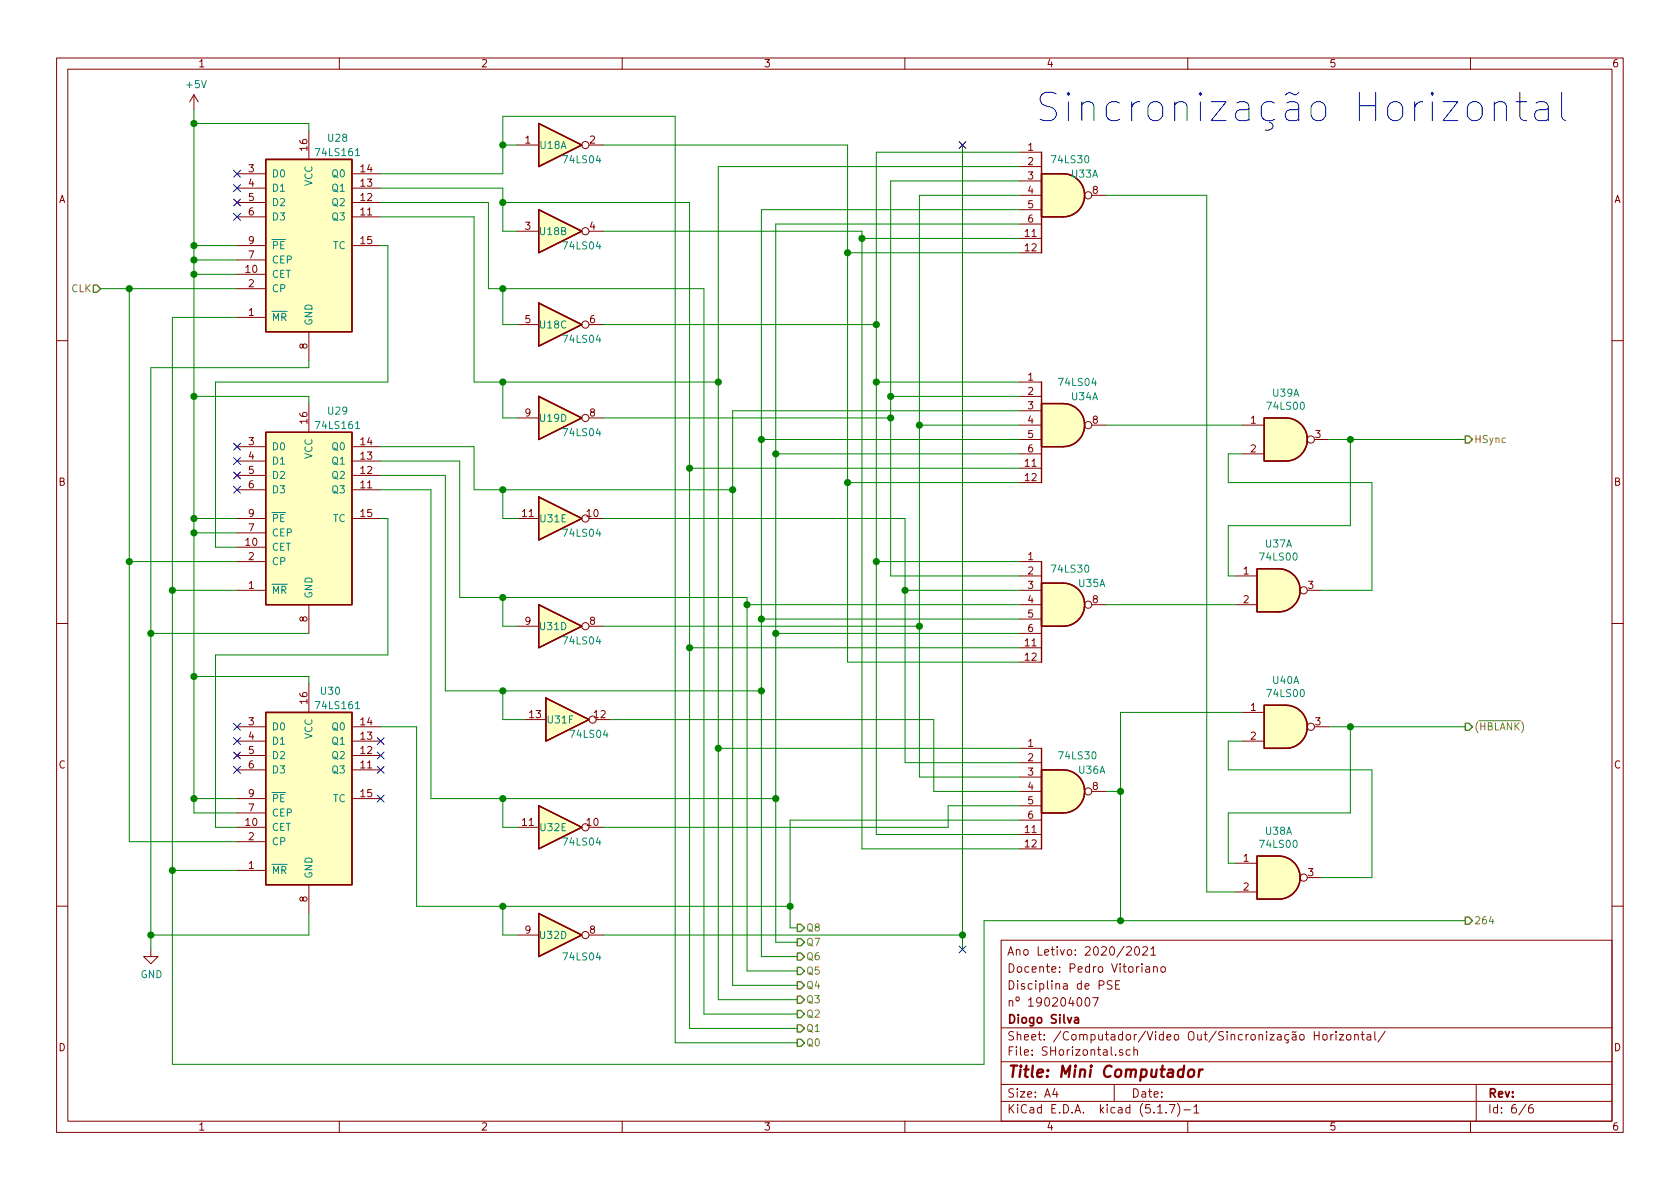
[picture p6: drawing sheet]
EESchema Schematic File Version 4
EELAYER 30 0
EELAYER END
$Descr A4 11693 8268
encoding utf-8
Sheet 6 6
Title "Mini Computador"
Date ""
Rev ""
Comp "Diogo Silva"
Comment1 "nº 190204007"
Comment2 "Disciplina de PSE"
Comment3 "Docente: Pedro Vitoriano"
Comment4 "Ano Letivo: 2020/2021"
$EndDescr
$Comp
L 74xx:74LS161 U?
U 1 1
P 2150 3600
AR Path="/6065999F/6069B7A9" Ref="U?"  Part="1" 
AR Path="/60CED94A/60CFF560/6069B7A9" Ref="U?"  Part="1" 
AR Path="/6024930F/6027F432/60CFF560/6069B7A9" Ref="U29"  Part="1" 
F 0 "U29" H 2350 4350 50  0000 C CNN
F 1 "74LS161" H 2350 4250 50  0000 C CNN
F 2 "Package_SO:HTSSOP-16-1EP_4.4x5mm_P0.65mm_EP3.4x5mm" H 2150 3600 50  0001 C CNN
F 3 "http://www.ti.com/lit/gpn/sn74LS161" H 2150 3600 50  0001 C CNN
	1    2150 3600
	1    0    0    -1  
$EndComp
$Comp
L 74xx:74LS161 U?
U 1 1
P 2150 5550
AR Path="/6065999F/6069B7AF" Ref="U?"  Part="1" 
AR Path="/60CED94A/60CFF560/6069B7AF" Ref="U?"  Part="1" 
AR Path="/6024930F/6027F432/60CFF560/6069B7AF" Ref="U30"  Part="1" 
F 0 "U30" H 2300 6300 50  0000 C CNN
F 1 "74LS161" H 2350 6200 50  0000 C CNN
F 2 "Package_SO:HTSSOP-16-1EP_4.4x5mm_P0.65mm_EP3.4x5mm" H 2150 5550 50  0001 C CNN
F 3 "http://www.ti.com/lit/gpn/sn74LS161" H 2150 5550 50  0001 C CNN
	1    2150 5550
	1    0    0    -1  
$EndComp
$Comp
L 74xx:74LS04 U?
U 1 1
P 3900 1000
AR Path="/6065999F/6069B7B5" Ref="U?"  Part="1" 
AR Path="/60CED94A/60CFF560/6069B7B5" Ref="U?"  Part="1" 
AR Path="/6024930F/6027F432/60CFF560/6069B7B5" Ref="U18"  Part="1" 
F 0 "U18" H 3850 1000 50  0000 C CNN
F 1 "74LS04" H 4050 900 50  0000 C CNN
F 2 "Package_SO:SOIC-14_3.9x8.7mm_P1.27mm" H 3900 1000 50  0001 C CNN
F 3 "http://www.ti.com/lit/gpn/sn74LS04" H 3900 1000 50  0001 C CNN
	1    3900 1000
	1    0    0    -1  
$EndComp
$Comp
L 74xx:74LS04 U?
U 2 1
P 3900 1600
AR Path="/6065999F/6069B7BB" Ref="U?"  Part="2" 
AR Path="/60CED94A/60CFF560/6069B7BB" Ref="U?"  Part="2" 
AR Path="/6024930F/6027F432/60CFF560/6069B7BB" Ref="U18"  Part="2" 
F 0 "U18" H 3850 1600 50  0000 C CNN
F 1 "74LS04" H 4050 1500 50  0000 C CNN
F 2 "Package_SO:SOIC-14_3.9x8.7mm_P1.27mm" H 3900 1600 50  0001 C CNN
F 3 "http://www.ti.com/lit/gpn/sn74LS04" H 3900 1600 50  0001 C CNN
	2    3900 1600
	1    0    0    -1  
$EndComp
$Comp
L 74xx:74LS04 U?
U 3 1
P 3900 2250
AR Path="/6065999F/6069B7C1" Ref="U?"  Part="3" 
AR Path="/60CED94A/60CFF560/6069B7C1" Ref="U?"  Part="3" 
AR Path="/6024930F/6027F432/60CFF560/6069B7C1" Ref="U18"  Part="3" 
F 0 "U18" H 3850 2250 50  0000 C CNN
F 1 "74LS04" H 4050 2150 50  0000 C CNN
F 2 "Package_SO:SOIC-14_3.9x8.7mm_P1.27mm" H 3900 2250 50  0001 C CNN
F 3 "http://www.ti.com/lit/gpn/sn74LS04" H 3900 2250 50  0001 C CNN
	3    3900 2250
	1    0    0    -1  
$EndComp
$Comp
L 74xx:74LS04 U?
U 4 1
P 3900 2900
AR Path="/6065999F/6069B7C7" Ref="U?"  Part="4" 
AR Path="/60CED94A/60CFF560/6069B7C7" Ref="U?"  Part="4" 
AR Path="/6024930F/6027F432/60CFF560/6069B7C7" Ref="U19"  Part="4" 
F 0 "U19" H 3850 2900 50  0000 C CNN
F 1 "74LS04" H 4050 2800 50  0000 C CNN
F 2 "Package_SO:SOIC-14_3.9x8.7mm_P1.27mm" H 3900 2900 50  0001 C CNN
F 3 "http://www.ti.com/lit/gpn/sn74LS04" H 3900 2900 50  0001 C CNN
	4    3900 2900
	1    0    0    -1  
$EndComp
$Comp
L 74xx:74LS04 U?
U 5 1
P 3900 3600
AR Path="/6065999F/6069B7CD" Ref="U?"  Part="5" 
AR Path="/60CED94A/60CFF560/6069B7CD" Ref="U?"  Part="5" 
AR Path="/6024930F/6027F432/60CFF560/6069B7CD" Ref="U31"  Part="5" 
F 0 "U31" H 3850 3600 50  0000 C CNN
F 1 "74LS04" H 4050 3500 50  0000 C CNN
F 2 "Package_SO:SOIC-14_3.9x8.7mm_P1.27mm" H 3900 3600 50  0001 C CNN
F 3 "http://www.ti.com/lit/gpn/sn74LS04" H 3900 3600 50  0001 C CNN
	5    3900 3600
	1    0    0    -1  
$EndComp
$Comp
L 74xx:74LS04 U?
U 4 1
P 3900 4350
AR Path="/6065999F/6069B7D3" Ref="U?"  Part="4" 
AR Path="/60CED94A/60CFF560/6069B7D3" Ref="U?"  Part="4" 
AR Path="/6024930F/6027F432/60CFF560/6069B7D3" Ref="U31"  Part="4" 
F 0 "U31" H 3850 4350 50  0000 C CNN
F 1 "74LS04" H 4050 4250 50  0000 C CNN
F 2 "Package_SO:SOIC-14_3.9x8.7mm_P1.27mm" H 3900 4350 50  0001 C CNN
F 3 "http://www.ti.com/lit/gpn/sn74LS04" H 3900 4350 50  0001 C CNN
	4    3900 4350
	1    0    0    -1  
$EndComp
$Comp
L 74xx:74LS04 U?
U 5 1
P 3900 5750
AR Path="/6065999F/6069B7DF" Ref="U?"  Part="5" 
AR Path="/60CED94A/60CFF560/6069B7DF" Ref="U?"  Part="5" 
AR Path="/6024930F/6027F432/60CFF560/6069B7DF" Ref="U32"  Part="5" 
F 0 "U32" H 3850 5750 50  0000 C CNN
F 1 "74LS04" H 4050 5650 50  0000 C CNN
F 2 "Package_SO:SOIC-14_3.9x8.7mm_P1.27mm" H 3900 5750 50  0001 C CNN
F 3 "http://www.ti.com/lit/gpn/sn74LS04" H 3900 5750 50  0001 C CNN
	5    3900 5750
	1    0    0    -1  
$EndComp
$Comp
L 74xx:74LS04 U?
U 4 1
P 3900 6500
AR Path="/6065999F/6069B7E5" Ref="U?"  Part="4" 
AR Path="/60CED94A/60CFF560/6069B7E5" Ref="U?"  Part="4" 
AR Path="/6024930F/6027F432/60CFF560/6069B7E5" Ref="U32"  Part="4" 
F 0 "U32" H 3850 6500 50  0000 C CNN
F 1 "74LS04" H 4050 6350 50  0000 C CNN
F 2 "Package_SO:SOIC-14_3.9x8.7mm_P1.27mm" H 3900 6500 50  0001 C CNN
F 3 "http://www.ti.com/lit/gpn/sn74LS04" H 3900 6500 50  0001 C CNN
	4    3900 6500
	1    0    0    -1  
$EndComp
$Comp
L 74xx:74LS30 U?
U 1 1
P 7400 1350
AR Path="/6065999F/6069B7EB" Ref="U?"  Part="1" 
AR Path="/60CED94A/60CFF560/6069B7EB" Ref="U?"  Part="1" 
AR Path="/6024930F/6027F432/60CFF560/6069B7EB" Ref="U33"  Part="1" 
F 0 "U33" H 7550 1500 50  0000 C CNN
F 1 "74LS30" H 7450 1600 50  0000 C CNN
F 2 "Package_SO:SOIC-14_3.9x8.7mm_P1.27mm" H 7400 1350 50  0001 C CNN
F 3 "http://www.ti.com/lit/gpn/sn74LS30" H 7400 1350 50  0001 C CNN
	1    7400 1350
	1    0    0    -1  
$EndComp
$Comp
L 74xx:74LS30 U?
U 1 1
P 7400 2950
AR Path="/6065999F/6069B7F1" Ref="U?"  Part="1" 
AR Path="/60CED94A/60CFF560/6069B7F1" Ref="U?"  Part="1" 
AR Path="/6024930F/6027F432/60CFF560/6069B7F1" Ref="U34"  Part="1" 
F 0 "U34" H 7550 3150 50  0000 C CNN
F 1 "74LS04" H 7500 3250 50  0000 C CNN
F 2 "Package_SO:SOIC-14_3.9x8.7mm_P1.27mm" H 7400 2950 50  0001 C CNN
F 3 "http://www.ti.com/lit/gpn/sn74LS04" H 7400 2950 50  0001 C CNN
	1    7400 2950
	1    0    0    -1  
$EndComp
$Comp
L 74xx:74LS30 U?
U 1 1
P 7400 4200
AR Path="/6065999F/6069B7F7" Ref="U?"  Part="1" 
AR Path="/60CED94A/60CFF560/6069B7F7" Ref="U?"  Part="1" 
AR Path="/6024930F/6027F432/60CFF560/6069B7F7" Ref="U35"  Part="1" 
F 0 "U35" H 7600 4350 50  0000 C CNN
F 1 "74LS30" H 7450 4450 50  0000 C CNN
F 2 "Package_SO:SOIC-14_3.9x8.7mm_P1.27mm" H 7400 4200 50  0001 C CNN
F 3 "http://www.ti.com/lit/gpn/sn74LS30" H 7400 4200 50  0001 C CNN
	1    7400 4200
	1    0    0    -1  
$EndComp
$Comp
L 74xx:74LS30 U?
U 1 1
P 7400 5500
AR Path="/6065999F/6069B7FD" Ref="U?"  Part="1" 
AR Path="/60CED94A/60CFF560/6069B7FD" Ref="U?"  Part="1" 
AR Path="/6024930F/6027F432/60CFF560/6069B7FD" Ref="U36"  Part="1" 
F 0 "U36" H 7600 5650 50  0000 C CNN
F 1 "74LS30" H 7500 5750 50  0000 C CNN
F 2 "Package_SO:SOIC-14_3.9x8.7mm_P1.27mm" H 7400 5500 50  0001 C CNN
F 3 "http://www.ti.com/lit/gpn/sn74LS30" H 7400 5500 50  0001 C CNN
	1    7400 5500
	1    0    0    -1  
$EndComp
$Comp
L 74xx:74LS00 U?
U 1 1
P 8950 3050
AR Path="/6065999F/6069B803" Ref="U?"  Part="1" 
AR Path="/60CED94A/60CFF560/6069B803" Ref="U?"  Part="1" 
AR Path="/6024930F/6027F432/60CFF560/6069B803" Ref="U39"  Part="1" 
F 0 "U39" H 8950 3375 50  0000 C CNN
F 1 "74LS00" H 8950 3284 50  0000 C CNN
F 2 "Package_SO:SOIC-14_3.9x8.7mm_P1.27mm" H 8950 3050 50  0001 C CNN
F 3 "http://www.ti.com/lit/gpn/sn74ls00" H 8950 3050 50  0001 C CNN
	1    8950 3050
	1    0    0    -1  
$EndComp
$Comp
L 74xx:74LS00 U?
U 1 1
P 8900 4100
AR Path="/6065999F/6069B809" Ref="U?"  Part="1" 
AR Path="/60CED94A/60CFF560/6069B809" Ref="U?"  Part="1" 
AR Path="/6024930F/6027F432/60CFF560/6069B809" Ref="U37"  Part="1" 
F 0 "U37" H 8900 4425 50  0000 C CNN
F 1 "74LS00" H 8900 4334 50  0000 C CNN
F 2 "Package_SO:SOIC-14_3.9x8.7mm_P1.27mm" H 8900 4100 50  0001 C CNN
F 3 "http://www.ti.com/lit/gpn/sn74ls00" H 8900 4100 50  0001 C CNN
	1    8900 4100
	1    0    0    -1  
$EndComp
Text HLabel 700  2000 0    50   Input ~ 0
CLK
$Comp
L power:+5V #PWR?
U 1 1
P 1350 750
AR Path="/6065999F/6069B810" Ref="#PWR?"  Part="1" 
AR Path="/60CED94A/60CFF560/6069B810" Ref="#PWR?"  Part="1" 
AR Path="/6024930F/6027F432/60CFF560/6069B810" Ref="#PWR028"  Part="1" 
F 0 "#PWR028" H 1350 600 50  0001 C CNN
F 1 "+5V" H 1365 923 50  0000 C CNN
F 2 "" H 1350 750 50  0001 C CNN
F 3 "" H 1350 750 50  0001 C CNN
	1    1350 750 
	1    0    0    -1  
$EndComp
Wire Wire Line
	2150 900  2150 850 
Wire Wire Line
	1350 850  1350 750 
Wire Wire Line
	700  2000 900  2000
NoConn ~ 1650 1200
NoConn ~ 1650 1300
NoConn ~ 1650 1400
NoConn ~ 1650 1500
Wire Wire Line
	1650 1700 1350 1700
Wire Wire Line
	1350 1700 1350 850 
Connection ~ 1350 850 
Wire Wire Line
	1650 1800 1350 1800
Wire Wire Line
	1350 1800 1350 1700
Connection ~ 1350 1700
Wire Wire Line
	1650 1900 1350 1900
Wire Wire Line
	1350 1900 1350 1800
Connection ~ 1350 1800
Connection ~ 1350 1900
Wire Wire Line
	1350 3600 1650 3600
Wire Wire Line
	1650 3700 1350 3700
Wire Wire Line
	1350 3700 1350 3600
Connection ~ 1350 3600
Wire Wire Line
	1650 3900 900  3900
Wire Wire Line
	900  3900 900  2000
Connection ~ 900  2000
Wire Wire Line
	900  2000 1650 2000
Wire Wire Line
	1650 5850 900  5850
Wire Wire Line
	900  5850 900  3900
Connection ~ 900  3900
Wire Wire Line
	1350 3700 1350 4700
Wire Wire Line
	2150 4700 2150 4750
Connection ~ 1350 3700
Wire Wire Line
	1350 4700 2150 4700
Wire Wire Line
	1650 5550 1350 5550
Wire Wire Line
	1350 5550 1350 4700
Connection ~ 1350 4700
Wire Wire Line
	1350 5650 1350 5550
Connection ~ 1350 5550
NoConn ~ 2650 5550
NoConn ~ 2650 5350
NoConn ~ 2650 5250
NoConn ~ 2650 5150
Wire Wire Line
	1650 2200 1200 2200
Wire Wire Line
	1200 2200 1200 4100
Wire Wire Line
	1200 4100 1650 4100
Wire Wire Line
	1650 6050 1200 6050
Wire Wire Line
	1200 6050 1200 4100
Connection ~ 1200 4100
Wire Wire Line
	1650 5650 1350 5650
Wire Wire Line
	1650 5750 1500 5750
Wire Wire Line
	1500 5750 1500 4550
Wire Wire Line
	1500 4550 2700 4550
Wire Wire Line
	2700 4550 2700 3600
Wire Wire Line
	2700 3600 2650 3600
Wire Wire Line
	1350 1900 1350 2750
NoConn ~ 1650 5050
NoConn ~ 1650 5150
NoConn ~ 1650 5250
NoConn ~ 1650 5350
Wire Wire Line
	2150 6350 2150 6500
Wire Wire Line
	2150 6500 1050 6500
Connection ~ 1050 6500
Wire Wire Line
	1050 6500 1050 6600
Wire Wire Line
	2150 4400 1050 4400
Connection ~ 1050 4400
Wire Wire Line
	1050 4400 1050 6500
$Comp
L power:GND #PWR?
U 1 1
P 1050 6600
AR Path="/6065999F/6069B858" Ref="#PWR?"  Part="1" 
AR Path="/60CED94A/60CFF560/6069B858" Ref="#PWR?"  Part="1" 
AR Path="/6024930F/6027F432/60CFF560/6069B858" Ref="#PWR027"  Part="1" 
F 0 "#PWR027" H 1050 6350 50  0001 C CNN
F 1 "GND" H 1055 6427 50  0000 C CNN
F 2 "" H 1050 6600 50  0001 C CNN
F 3 "" H 1050 6600 50  0001 C CNN
	1    1050 6600
	1    0    0    -1  
$EndComp
Wire Wire Line
	2150 2500 2150 2550
Wire Wire Line
	2150 2550 1050 2550
Wire Wire Line
	1050 2550 1050 4400
Wire Wire Line
	2150 2800 2150 2750
Wire Wire Line
	2150 2750 1350 2750
Connection ~ 1350 2750
Wire Wire Line
	1350 2750 1350 3600
Wire Wire Line
	1650 3800 1500 3800
Wire Wire Line
	1500 3800 1500 2650
Wire Wire Line
	1500 2650 2700 2650
Wire Wire Line
	2700 2650 2700 1700
Wire Wire Line
	2700 1700 2650 1700
Wire Wire Line
	3600 1000 3500 1000
Wire Wire Line
	3500 1000 3500 800 
Wire Wire Line
	3500 1200 3500 1000
Wire Wire Line
	2650 1200 3500 1200
Connection ~ 3500 1000
Wire Wire Line
	3600 1600 3500 1600
Wire Wire Line
	3500 1600 3500 1400
Wire Wire Line
	3500 1400 4800 1400
Wire Wire Line
	2650 1300 3500 1300
Wire Wire Line
	3500 1300 3500 1400
Connection ~ 3500 1400
Wire Wire Line
	3600 2250 3500 2250
Wire Wire Line
	3500 2250 3500 2000
Wire Wire Line
	3500 2000 4900 2000
Wire Wire Line
	2650 1400 3400 1400
Wire Wire Line
	3400 1400 3400 2000
Wire Wire Line
	3400 2000 3500 2000
Connection ~ 3500 2000
Wire Wire Line
	3600 2900 3500 2900
Wire Wire Line
	3500 2900 3500 2650
Wire Wire Line
	3500 2650 5000 2650
Connection ~ 5000 2650
Wire Wire Line
	2650 1500 3300 1500
Wire Wire Line
	3300 2650 3500 2650
Wire Wire Line
	3300 1500 3300 2650
Connection ~ 3500 2650
Wire Wire Line
	3600 3600 3500 3600
Wire Wire Line
	3500 3600 3500 3400
Wire Wire Line
	3500 3400 5100 3400
Connection ~ 5100 3400
Wire Wire Line
	2650 3100 3300 3100
Wire Wire Line
	3300 3100 3300 3400
Wire Wire Line
	3300 3400 3500 3400
Connection ~ 3500 3400
Wire Wire Line
	2650 3200 3200 3200
Wire Wire Line
	3200 3200 3200 4150
Wire Wire Line
	3200 4150 3500 4150
Wire Wire Line
	3600 4350 3500 4350
Wire Wire Line
	3500 4350 3500 4150
Connection ~ 3500 4150
Wire Wire Line
	3500 4150 5200 4150
Wire Wire Line
	2650 3300 3100 3300
Wire Wire Line
	3100 3300 3100 4800
Wire Wire Line
	3100 4800 3500 4800
Wire Wire Line
	3500 4800 3500 5000
Wire Wire Line
	3500 5000 3650 5000
Wire Wire Line
	3500 4800 5300 4800
Connection ~ 3500 4800
Connection ~ 5300 4800
Wire Wire Line
	3600 5750 3500 5750
Wire Wire Line
	3500 5750 3500 5550
Wire Wire Line
	3500 5550 5400 5550
Connection ~ 5400 5550
Wire Wire Line
	5400 5550 5400 6550
Wire Wire Line
	2650 3400 3000 3400
Wire Wire Line
	3000 3400 3000 5550
Wire Wire Line
	3000 5550 3500 5550
Connection ~ 3500 5550
Text HLabel 5550 7250 2    50   Output ~ 0
Q0
Text HLabel 5550 7150 2    50   Output ~ 0
Q1
Text HLabel 5550 7050 2    50   Output ~ 0
Q2
Text HLabel 5550 6950 2    50   Output ~ 0
Q3
Text HLabel 5550 6850 2    50   Output ~ 0
Q4
Text HLabel 5550 6750 2    50   Output ~ 0
Q5
Text HLabel 5550 6650 2    50   Output ~ 0
Q6
Text HLabel 5550 6550 2    50   Output ~ 0
Q7
Text HLabel 5550 6450 2    50   Output ~ 0
Q8
Wire Wire Line
	5550 7250 4700 7250
Wire Wire Line
	4800 7150 5550 7150
Wire Wire Line
	4800 1400 4800 3250
Wire Wire Line
	5550 7050 4900 7050
Wire Wire Line
	4900 2000 4900 7050
Wire Wire Line
	5000 6950 5550 6950
Wire Wire Line
	5000 2650 5000 5200
Wire Wire Line
	5100 6850 5550 6850
Wire Wire Line
	5100 3400 5100 6850
Wire Wire Line
	5550 6750 5200 6750
Wire Wire Line
	5300 6650 5550 6650
Wire Wire Line
	5300 4800 5300 6650
Wire Wire Line
	5400 6550 5550 6550
Wire Wire Line
	5550 6450 5500 6450
Wire Wire Line
	5500 6450 5500 6300
Wire Wire Line
	3600 6500 3500 6500
Wire Wire Line
	3500 6500 3500 6300
Wire Wire Line
	3500 6300 5500 6300
Connection ~ 5500 6300
Wire Wire Line
	5500 6300 5500 5700
Wire Wire Line
	2650 5050 2900 5050
Wire Wire Line
	2900 5050 2900 6300
Wire Wire Line
	2900 6300 3500 6300
Connection ~ 3500 6300
Wire Wire Line
	4200 1000 5900 1000
Wire Wire Line
	4200 2250 6100 2250
Connection ~ 6100 2250
Wire Wire Line
	6100 2250 6100 2650
Wire Wire Line
	4200 2900 6200 2900
Connection ~ 6200 2900
Wire Wire Line
	6200 2900 6200 4000
Wire Wire Line
	4200 3600 6300 3600
Wire Wire Line
	6300 3600 6300 4100
Wire Wire Line
	4200 4350 6400 4350
Connection ~ 6400 4350
Wire Wire Line
	6400 4350 6400 5400
Wire Wire Line
	4250 5000 6500 5000
Wire Wire Line
	6500 5000 6500 5500
Wire Wire Line
	4200 5750 6600 5750
Wire Wire Line
	4200 6500 6700 6500
Wire Wire Line
	4200 1600 6000 1600
Wire Wire Line
	6000 1600 6000 1650
Wire Wire Line
	5900 1000 5900 1750
Wire Wire Line
	7100 1750 5900 1750
Connection ~ 5900 1750
Wire Wire Line
	5900 1750 5900 3350
Wire Wire Line
	7100 1650 6000 1650
Connection ~ 6000 1650
Wire Wire Line
	6000 1650 6000 5900
Wire Wire Line
	7100 1550 5400 1550
Wire Wire Line
	5400 1550 5400 3150
Wire Wire Line
	7100 1450 5300 1450
Wire Wire Line
	5300 1450 5300 3050
Wire Wire Line
	7100 1350 6400 1350
Wire Wire Line
	6400 1350 6400 2950
Wire Wire Line
	7100 1250 6200 1250
Wire Wire Line
	6200 1250 6200 2750
Wire Wire Line
	7100 1150 5000 1150
Wire Wire Line
	5000 1150 5000 2650
Wire Wire Line
	7100 1050 6100 1050
Wire Wire Line
	6100 1050 6100 2250
Wire Wire Line
	7100 2850 5100 2850
Wire Wire Line
	5100 2850 5100 3400
Wire Wire Line
	7100 3350 5900 3350
Connection ~ 5900 3350
Wire Wire Line
	5900 3350 5900 4600
Wire Wire Line
	7100 3250 4800 3250
Connection ~ 4800 3250
Wire Wire Line
	4800 3250 4800 4500
Wire Wire Line
	7100 3150 5400 3150
Connection ~ 5400 3150
Wire Wire Line
	7100 3050 5300 3050
Connection ~ 5300 3050
Wire Wire Line
	7100 2950 6400 2950
Connection ~ 6400 2950
Wire Wire Line
	6400 2950 6400 4350
Wire Wire Line
	7100 2750 6200 2750
Connection ~ 6200 2750
Wire Wire Line
	6200 2750 6200 2900
Wire Wire Line
	7100 2650 6100 2650
Connection ~ 6100 2650
Wire Wire Line
	6100 2650 6100 3900
Wire Wire Line
	5400 3150 5400 4400
Wire Wire Line
	5300 3050 5300 4300
Wire Wire Line
	7100 4400 5400 4400
Connection ~ 5400 4400
Wire Wire Line
	5400 4400 5400 5550
Wire Wire Line
	7100 4300 5300 4300
Connection ~ 5300 4300
Wire Wire Line
	5300 4300 5300 4800
Wire Wire Line
	7100 4600 5900 4600
Wire Wire Line
	7100 4500 4800 4500
Connection ~ 4800 4500
Wire Wire Line
	4800 4500 4800 7150
Wire Wire Line
	7100 3900 6100 3900
Connection ~ 6100 3900
Wire Wire Line
	6100 3900 6100 5800
Wire Wire Line
	7100 4000 6200 4000
Wire Wire Line
	7100 4100 6300 4100
Connection ~ 6300 4100
Wire Wire Line
	6300 4100 6300 5300
Wire Wire Line
	5200 4150 5200 4200
Wire Wire Line
	7100 5700 5500 5700
Wire Wire Line
	7100 5900 6000 5900
Wire Wire Line
	7100 5800 6100 5800
Wire Wire Line
	7100 5600 6600 5600
Wire Wire Line
	6600 5600 6600 5750
Wire Wire Line
	7100 5500 6500 5500
Wire Wire Line
	7100 5400 6400 5400
Wire Wire Line
	7100 5300 6300 5300
Wire Wire Line
	7100 5200 5000 5200
Connection ~ 5000 5200
Wire Wire Line
	5000 5200 5000 6950
Wire Wire Line
	7100 4200 5200 4200
Connection ~ 5200 4200
Wire Wire Line
	5200 4200 5200 6750
NoConn ~ 6700 6600
NoConn ~ 6700 1000
Wire Wire Line
	8650 2950 7700 2950
Wire Wire Line
	8600 4200 7700 4200
Wire Wire Line
	9200 4100 9550 4100
Wire Wire Line
	9250 3050 9400 3050
Wire Wire Line
	8650 3150 8550 3150
Wire Wire Line
	8550 3150 8550 3350
Wire Wire Line
	8550 3350 9550 3350
Wire Wire Line
	9550 3350 9550 4100
Wire Wire Line
	8600 4000 8550 4000
Wire Wire Line
	8550 4000 8550 3650
Wire Wire Line
	8550 3650 9400 3650
Wire Wire Line
	9400 3650 9400 3050
Connection ~ 9400 3050
Wire Wire Line
	7700 1350 8400 1350
$Comp
L 74xx:74LS00 U?
U 1 1
P 8950 5050
AR Path="/6065999F/6069B946" Ref="U?"  Part="1" 
AR Path="/60CED94A/60CFF560/6069B946" Ref="U?"  Part="1" 
AR Path="/6024930F/6027F432/60CFF560/6069B946" Ref="U40"  Part="1" 
F 0 "U40" H 8950 5375 50  0000 C CNN
F 1 "74LS00" H 8950 5284 50  0000 C CNN
F 2 "Package_SO:SOIC-14_3.9x8.7mm_P1.27mm" H 8950 5050 50  0001 C CNN
F 3 "http://www.ti.com/lit/gpn/sn74ls00" H 8950 5050 50  0001 C CNN
	1    8950 5050
	1    0    0    -1  
$EndComp
$Comp
L 74xx:74LS00 U?
U 1 1
P 8900 6100
AR Path="/6065999F/6069B94C" Ref="U?"  Part="1" 
AR Path="/60CED94A/60CFF560/6069B94C" Ref="U?"  Part="1" 
AR Path="/6024930F/6027F432/60CFF560/6069B94C" Ref="U38"  Part="1" 
F 0 "U38" H 8900 6425 50  0000 C CNN
F 1 "74LS00" H 8900 6334 50  0000 C CNN
F 2 "Package_SO:SOIC-14_3.9x8.7mm_P1.27mm" H 8900 6100 50  0001 C CNN
F 3 "http://www.ti.com/lit/gpn/sn74ls00" H 8900 6100 50  0001 C CNN
	1    8900 6100
	1    0    0    -1  
$EndComp
Wire Wire Line
	9200 6100 9550 6100
Wire Wire Line
	9250 5050 9400 5050
Wire Wire Line
	8650 5150 8550 5150
Wire Wire Line
	8550 5150 8550 5350
Wire Wire Line
	8550 5350 9550 5350
Wire Wire Line
	9550 5350 9550 6100
Wire Wire Line
	8600 6000 8550 6000
Wire Wire Line
	8550 6000 8550 5650
Wire Wire Line
	8550 5650 9400 5650
Wire Wire Line
	9400 5650 9400 5050
Connection ~ 9400 5050
Wire Wire Line
	8400 1350 8400 6200
Wire Wire Line
	8400 6200 8600 6200
Wire Wire Line
	8650 4950 7800 4950
Wire Wire Line
	7800 4950 7800 5500
Wire Wire Line
	7800 5500 7700 5500
Wire Wire Line
	7800 5500 7800 6400
Connection ~ 7800 5500
Wire Wire Line
	7800 6400 10200 6400
Wire Wire Line
	9400 5050 10200 5050
Wire Wire Line
	9400 3050 10200 3050
Wire Wire Line
	1200 6050 1200 7400
Wire Wire Line
	1200 7400 6850 7400
Wire Wire Line
	6850 7400 6850 6400
Wire Wire Line
	6850 6400 7800 6400
Connection ~ 1200 6050
Connection ~ 7800 6400
Text HLabel 10200 3050 2    50   Output ~ 0
HSync
Text HLabel 10200 5050 2    50   Output ~ 0
(~HBLANK~)
Text HLabel 10200 6400 2    50   Output ~ 0
264
$Comp
L 74xx:74LS04 U?
U 6 1
P 3950 5000
AR Path="/6065999F/6069B7D9" Ref="U?"  Part="6" 
AR Path="/60CED94A/60CFF560/6069B7D9" Ref="U?"  Part="6" 
AR Path="/6024930F/6027F432/60CFF560/6069B7D9" Ref="U31"  Part="6" 
F 0 "U31" H 3900 5000 50  0000 C CNN
F 1 "74LS04" H 4100 4900 50  0000 C CNN
F 2 "Package_SO:SOIC-14_3.9x8.7mm_P1.27mm" H 3950 5000 50  0001 C CNN
F 3 "http://www.ti.com/lit/gpn/sn74LS04" H 3950 5000 50  0001 C CNN
	6    3950 5000
	1    0    0    -1  
$EndComp
NoConn ~ 1650 3100
NoConn ~ 1650 3200
NoConn ~ 1650 3300
NoConn ~ 1650 3400
$Comp
L 74xx:74LS161 U?
U 1 1
P 2150 1700
AR Path="/6065999F/6069B7A3" Ref="U?"  Part="1" 
AR Path="/60CED94A/60CFF560/6069B7A3" Ref="U?"  Part="1" 
AR Path="/6024930F/6027F432/60CFF560/6069B7A3" Ref="U28"  Part="1" 
F 0 "U28" H 2350 2450 50  0000 C CNN
F 1 "74LS161" H 2350 2350 50  0000 C CNN
F 2 "Package_SO:HTSSOP-16-1EP_4.4x5mm_P0.65mm_EP3.4x5mm" H 2150 1700 50  0001 C CNN
F 3 "http://www.ti.com/lit/gpn/sn74LS161" H 2150 1700 50  0001 C CNN
	1    2150 1700
	1    0    0    -1  
$EndComp
Wire Wire Line
	1350 850  2150 850 
Wire Wire Line
	6700 6500 6700 6600
Wire Wire Line
	4700 800  4700 7250
Wire Wire Line
	3500 800  4700 800 
Connection ~ 6700 6500
Wire Wire Line
	6700 1000 6700 6500
Text Notes 7200 850  0    197  ~ 0
Sincronização Horizontal
$EndSCHEMATC
